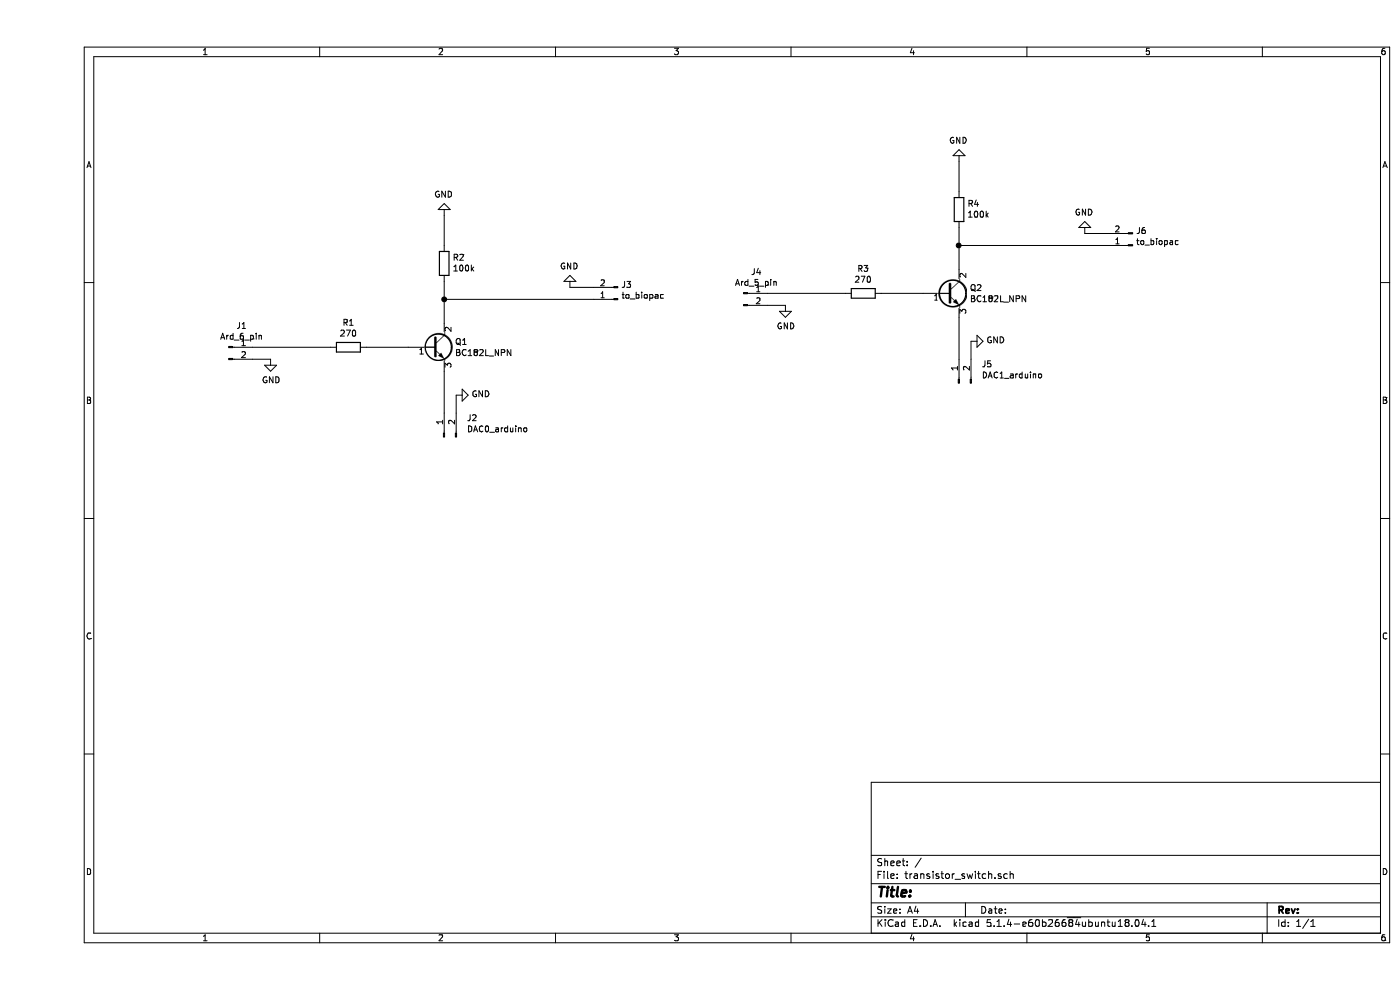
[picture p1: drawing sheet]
EESchema Schematic File Version 4
LIBS:transistor_switch-cache
EELAYER 30 0
EELAYER END
$Descr A4 11693 8268
encoding utf-8
Sheet 1 1
Title ""
Date ""
Rev ""
Comp ""
Comment1 ""
Comment2 ""
Comment3 ""
Comment4 ""
$EndDescr
$Comp
L Device:Q_NPN_BCE Q1
U 1 1
P 3300 2900
F 0 "Q1" H 3490 2946 50  0000 L CNN
F 1 "BC182L_NPN" H 3490 2855 50  0000 L CNN
F 2 "" H 3500 3000 50  0001 C CNN
F 3 "~" H 3300 2900 50  0001 C CNN
	1    3300 2900
	1    0    0    -1  
$EndComp
$Comp
L Connector:Conn_01x02_Male J1
U 1 1
P 1600 2900
F 0 "J1" H 1708 3081 50  0000 C CNN
F 1 "Ard_6_pin" H 1708 2990 50  0000 C CNN
F 2 "" H 1600 2900 50  0001 C CNN
F 3 "~" H 1600 2900 50  0001 C CNN
	1    1600 2900
	1    0    0    -1  
$EndComp
$Comp
L Device:R R1
U 1 1
P 2600 2900
F 0 "R1" V 2393 2900 50  0000 C CNN
F 1 "270" V 2484 2900 50  0000 C CNN
F 2 "" V 2530 2900 50  0001 C CNN
F 3 "~" H 2600 2900 50  0001 C CNN
	1    2600 2900
	0    1    1    0   
$EndComp
Wire Wire Line
	2750 2900 3100 2900
$Comp
L Device:R R2
U 1 1
P 3400 2200
F 0 "R2" H 3330 2154 50  0000 R CNN
F 1 "100k" H 3330 2245 50  0000 R CNN
F 2 "" V 3330 2200 50  0001 C CNN
F 3 "~" H 3400 2200 50  0001 C CNN
	1    3400 2200
	-1   0    0    1   
$EndComp
Wire Wire Line
	1800 2900 2450 2900
$Comp
L power:GND #PWR01
U 1 1
P 1950 3000
F 0 "#PWR01" H 1950 2750 50  0001 C CNN
F 1 "GND" H 1955 2827 50  0000 C CNN
F 2 "" H 1950 3000 50  0001 C CNN
F 3 "" H 1950 3000 50  0001 C CNN
	1    1950 3000
	1    0    0    -1  
$EndComp
Wire Wire Line
	1950 3000 1800 3000
Wire Wire Line
	3400 2700 3400 2500
$Comp
L power:GND #PWR02
U 1 1
P 3400 1800
F 0 "#PWR02" H 3400 1550 50  0001 C CNN
F 1 "GND" H 3405 1627 50  0000 C CNN
F 2 "" H 3400 1800 50  0001 C CNN
F 3 "" H 3400 1800 50  0001 C CNN
	1    3400 1800
	-1   0    0    1   
$EndComp
Wire Wire Line
	3400 1800 3400 2050
$Comp
L Connector:Conn_01x02_Male J2
U 1 1
P 3400 3650
F 0 "J2" V 3554 3462 50  0000 R CNN
F 1 "DAC0_arduino" V 3463 3462 50  0000 R CNN
F 2 "" H 3400 3650 50  0001 C CNN
F 3 "~" H 3400 3650 50  0001 C CNN
	1    3400 3650
	0    -1   -1   0   
$EndComp
Wire Wire Line
	3400 3450 3400 3100
$Comp
L power:GND #PWR03
U 1 1
P 3500 3300
F 0 "#PWR03" H 3500 3050 50  0001 C CNN
F 1 "GND" V 3505 3172 50  0000 R CNN
F 2 "" H 3500 3300 50  0001 C CNN
F 3 "" H 3500 3300 50  0001 C CNN
	1    3500 3300
	0    -1   -1   0   
$EndComp
Wire Wire Line
	3500 3300 3500 3450
Wire Wire Line
	3400 2500 4650 2500
Connection ~ 3400 2500
Wire Wire Line
	3400 2500 3400 2350
$Comp
L Connector:Conn_01x02_Male J3
U 1 1
P 4850 2500
F 0 "J3" H 4822 2382 50  0000 R CNN
F 1 "to_biopac" H 4822 2473 50  0000 R CNN
F 2 "" H 4850 2500 50  0001 C CNN
F 3 "~" H 4850 2500 50  0001 C CNN
	1    4850 2500
	-1   0    0    1   
$EndComp
$Comp
L power:GND #PWR04
U 1 1
P 4450 2400
F 0 "#PWR04" H 4450 2150 50  0001 C CNN
F 1 "GND" H 4455 2227 50  0000 C CNN
F 2 "" H 4450 2400 50  0001 C CNN
F 3 "" H 4450 2400 50  0001 C CNN
	1    4450 2400
	-1   0    0    1   
$EndComp
Wire Wire Line
	4650 2400 4450 2400
$Comp
L Device:Q_NPN_BCE Q2
U 1 1
P 7600 2450
F 0 "Q2" H 7790 2496 50  0000 L CNN
F 1 "BC182L_NPN" H 7790 2405 50  0000 L CNN
F 2 "" H 7800 2550 50  0001 C CNN
F 3 "~" H 7600 2450 50  0001 C CNN
	1    7600 2450
	1    0    0    -1  
$EndComp
$Comp
L Connector:Conn_01x02_Male J4
U 1 1
P 5900 2450
F 0 "J4" H 6008 2631 50  0000 C CNN
F 1 "Ard_5_pin" H 6008 2540 50  0000 C CNN
F 2 "" H 5900 2450 50  0001 C CNN
F 3 "~" H 5900 2450 50  0001 C CNN
	1    5900 2450
	1    0    0    -1  
$EndComp
$Comp
L Device:R R3
U 1 1
P 6900 2450
F 0 "R3" V 6693 2450 50  0000 C CNN
F 1 "270" V 6784 2450 50  0000 C CNN
F 2 "" V 6830 2450 50  0001 C CNN
F 3 "~" H 6900 2450 50  0001 C CNN
	1    6900 2450
	0    1    1    0   
$EndComp
Wire Wire Line
	7050 2450 7400 2450
$Comp
L Device:R R4
U 1 1
P 7700 1750
F 0 "R4" H 7630 1704 50  0000 R CNN
F 1 "100k" H 7630 1795 50  0000 R CNN
F 2 "" V 7630 1750 50  0001 C CNN
F 3 "~" H 7700 1750 50  0001 C CNN
	1    7700 1750
	-1   0    0    1   
$EndComp
Wire Wire Line
	6100 2450 6750 2450
$Comp
L power:GND #PWR05
U 1 1
P 6250 2550
F 0 "#PWR05" H 6250 2300 50  0001 C CNN
F 1 "GND" H 6255 2377 50  0000 C CNN
F 2 "" H 6250 2550 50  0001 C CNN
F 3 "" H 6250 2550 50  0001 C CNN
	1    6250 2550
	1    0    0    -1  
$EndComp
Wire Wire Line
	6250 2550 6100 2550
Wire Wire Line
	7700 2250 7700 2050
$Comp
L power:GND #PWR06
U 1 1
P 7700 1350
F 0 "#PWR06" H 7700 1100 50  0001 C CNN
F 1 "GND" H 7705 1177 50  0000 C CNN
F 2 "" H 7700 1350 50  0001 C CNN
F 3 "" H 7700 1350 50  0001 C CNN
	1    7700 1350
	-1   0    0    1   
$EndComp
Wire Wire Line
	7700 1350 7700 1600
$Comp
L Connector:Conn_01x02_Male J5
U 1 1
P 7700 3200
F 0 "J5" V 7854 3012 50  0000 R CNN
F 1 "DAC1_arduino" V 7763 3012 50  0000 R CNN
F 2 "" H 7700 3200 50  0001 C CNN
F 3 "~" H 7700 3200 50  0001 C CNN
	1    7700 3200
	0    -1   -1   0   
$EndComp
Wire Wire Line
	7700 3000 7700 2650
$Comp
L power:GND #PWR07
U 1 1
P 7800 2850
F 0 "#PWR07" H 7800 2600 50  0001 C CNN
F 1 "GND" V 7805 2722 50  0000 R CNN
F 2 "" H 7800 2850 50  0001 C CNN
F 3 "" H 7800 2850 50  0001 C CNN
	1    7800 2850
	0    -1   -1   0   
$EndComp
Wire Wire Line
	7800 2850 7800 3000
Wire Wire Line
	7700 2050 8950 2050
Connection ~ 7700 2050
Wire Wire Line
	7700 2050 7700 1900
$Comp
L Connector:Conn_01x02_Male J6
U 1 1
P 9150 2050
F 0 "J6" H 9122 1932 50  0000 R CNN
F 1 "to_biopac" H 9122 2023 50  0000 R CNN
F 2 "" H 9150 2050 50  0001 C CNN
F 3 "~" H 9150 2050 50  0001 C CNN
	1    9150 2050
	-1   0    0    1   
$EndComp
$Comp
L power:GND #PWR08
U 1 1
P 8750 1950
F 0 "#PWR08" H 8750 1700 50  0001 C CNN
F 1 "GND" H 8755 1777 50  0000 C CNN
F 2 "" H 8750 1950 50  0001 C CNN
F 3 "" H 8750 1950 50  0001 C CNN
	1    8750 1950
	-1   0    0    1   
$EndComp
Wire Wire Line
	8950 1950 8750 1950
$EndSCHEMATC
